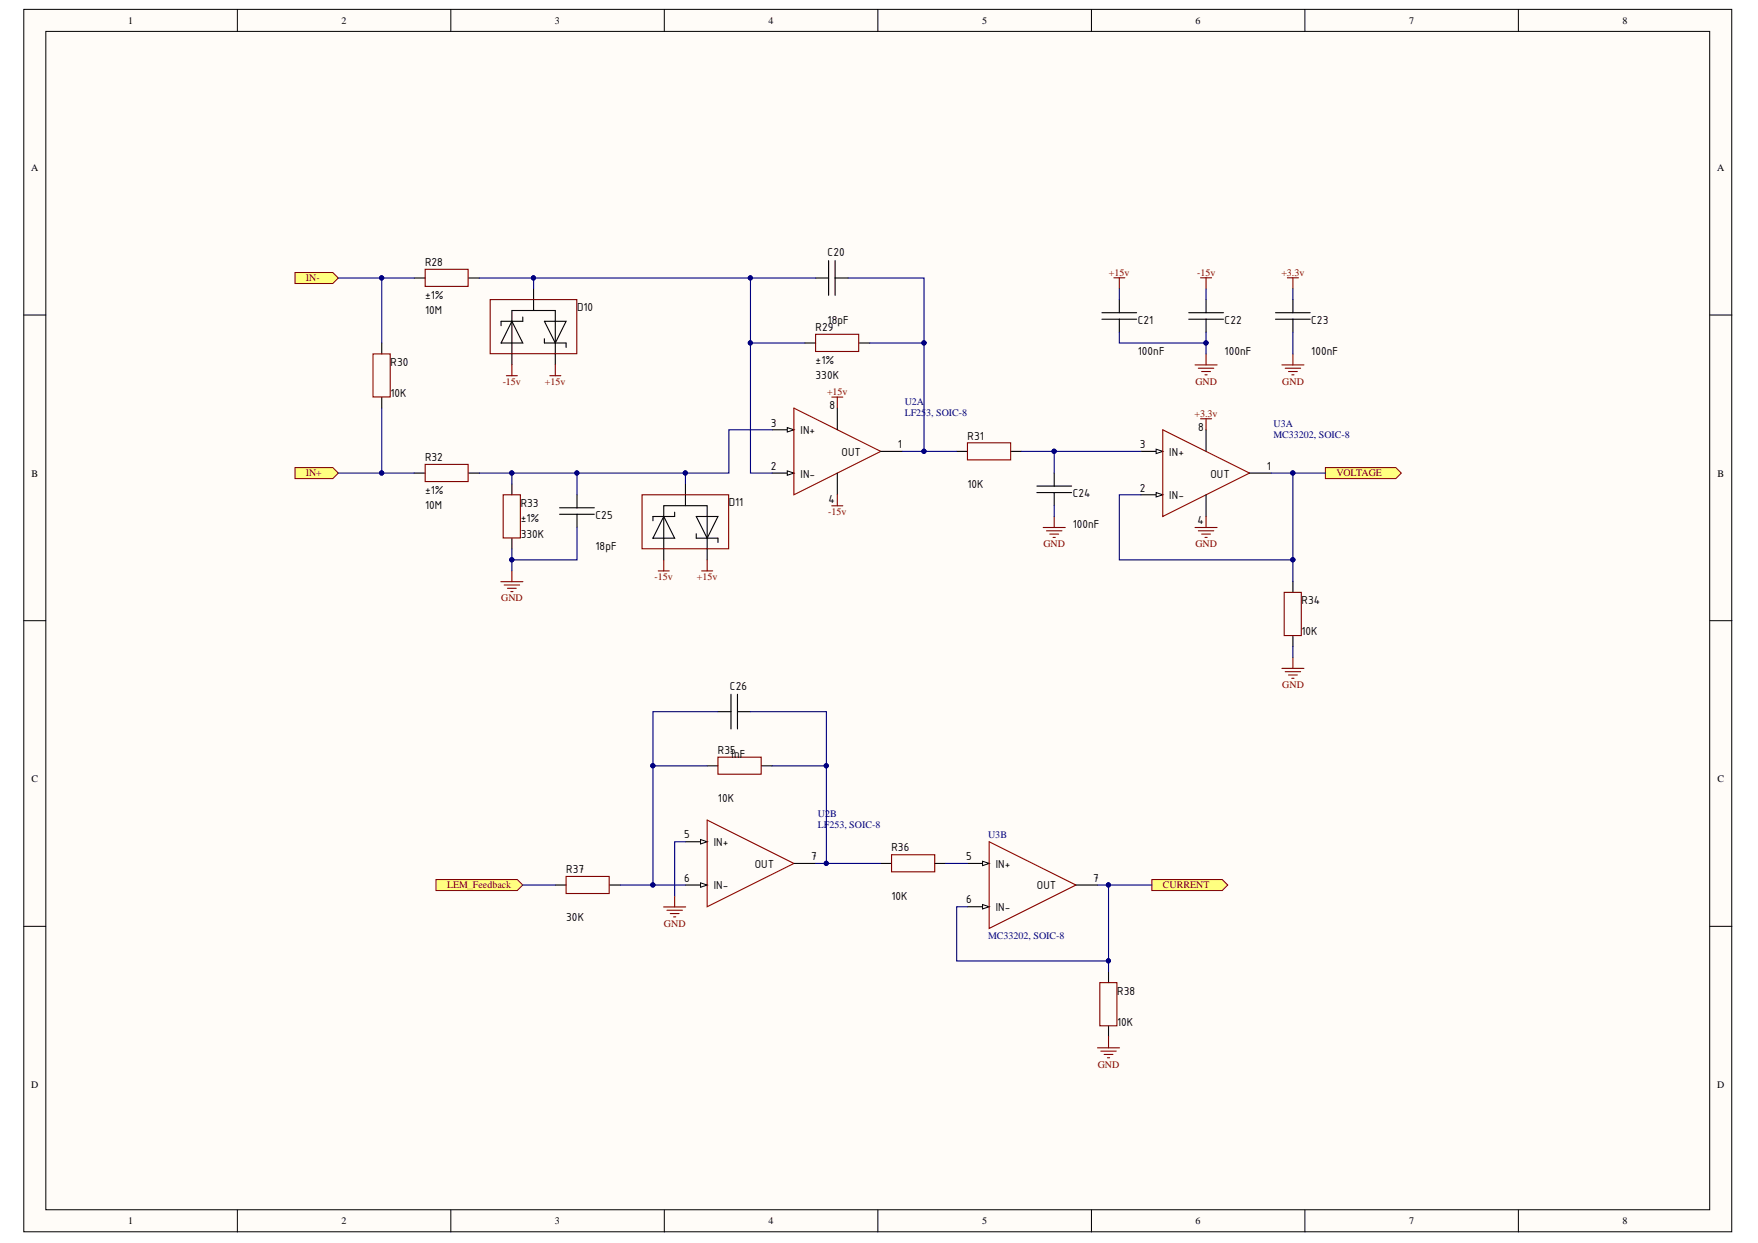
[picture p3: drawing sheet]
<svg xmlns="http://www.w3.org/2000/svg" width="297mm" height="210mm" viewBox="0 0 297 210" stroke-linecap="round" stroke-linejoin="round" font-family="sans-serif">
<g fill="#fffcf8" stroke="#000" stroke-width=".17">
<path d="M4 1.6h288.6v206.4h-288.6z"/>
<path d="M7.7 5.3h281.2v199h-281.2z"/>
</g>
<g fill="none" stroke="#000" stroke-width=".17">
<path d="M40.1 1.6v3.7M76.2 1.6v3.7M112.2 1.6v3.7M148.3 1.6v3.7M184.4 1.6v3.7M220.5 1.6v3.7M256.6 1.6v3.7M4 53.2h3.7M288.9 53.2h3.7M4 104.8h3.7M288.9 104.8h3.7M4 156.4h3.7"/>
<path d="M288.9 156.4h3.7M40.1 204.3v3.7M76.2 204.3v3.7M112.2 204.3v3.7M148.3 204.3v3.7M184.4 204.3v3.7M220.5 204.3v3.7M256.6 204.3v3.7"/>
</g>
<g fill="#ffff80" stroke="#800000" stroke-width=".17">
<path d="M49.8 79h6.4l1 .9-1 .9h-6.4z" fill-rule="evenodd"/>
<path d="M49.8 46h6.4l1 .9-1 1h-6.4z" fill-rule="evenodd"/>
<path d="M73.7 148.5h13.7l.9 1-.9 .9h-13.7z" fill-rule="evenodd"/>
<path d="M194.6 148.5h11.9l.9 1-.9 .9h-11.9z" fill-rule="evenodd"/>
</g>
<g fill="none" stroke="#000" stroke-width=".19">
<path d="M64.5 57.9v1.9M70 46.9h1.8M79.2 46.9h1.8M86.5 54.3l1.8 3.6h-3.6zM88.3 53.5v.8h-3.6v.7M90.2 48.8v3.6M92 54.3h3.7l-1.9 3.6zM92 57.2v.7h3.7v.8M136 57.9h1.8M137.8 46.9h2.2M140 44v5.9M141.1 46.9h2.2"/>
<path d="M141.1 44v5.9M145.1 57.9h1.9M64.5 67.1v1.8M70 79.9h1.8M79.2 79.9h1.8M86.5 61.6v-9.2h7.3v9.2M130.5 72.6h3.6M161.6 76.2h1.9M170.8 76.2h1.8M178.1 79.9v2.2M86.5 81.7v1.9M86.5 90.9v1.8"/>
<path d="M94.6 86.8h5.8M94.6 85.7h5.8M97.5 83.6v2.1M97.5 86.8v2.2M112.1 87.2l1.9 3.7h-3.7zM112.1 94.5v-9.1h7.4v9.1M114 86.5v.7h-3.7v.7M115.8 81.7v3.7M117.6 87.2h3.7l-1.8 3.7zM117.6 90.1v.8h3.7v.7M175.2 83.2h5.9M175.2 82.1h5.9"/>
<path d="M178.1 83.2v2.2M218.5 98.2v1.8M218.5 107.4v1.8"/>
</g>
<g fill="none" stroke="#800000" stroke-width=".19">
<path d="M63 59.8h2.9v7.2h-2.9zM71.8 45.5h7.3v2.9h-7.3zM82.8 50.6h14.7v9.1h-14.7zM137.8 56.5h7.3v2.9h-7.3zM71.8 78.4h7.3v2.9h-7.3zM85.6 63.4h1.8M86.5 61.6v1.8M92.9 63.4h1.9M93.8 61.6v1.8M163.5 74.8h7.3v2.9h-7.3zM84.6 98.2h3.8M85 83.6h2.9v7.2h-2.9z"/>
<path d="M85.2 98.8h2.6M85.7 99.3h1.5M86.3 99.9h.4M86.5 96.4v1.8M108.5 83.6h14.6v9.1h-14.6zM111.2 96.4h1.9M112.1 94.5v1.9M118.6 96.4h1.8M119.5 94.5v1.9M176.3 89.1h3.7M176.8 89.6h2.6M177.4 90.2h1.5"/>
<path d="M177.9 90.8h.4M178.1 87.2v1.9M216.6 112.9h3.7M217 100h2.9v7.3h-2.9zM217.2 113.4h2.6M217.7 114h1.5M218.3 114.5h.3M218.5 111v1.9"/>
</g>
<path d="M133 72.2l1.1 .4-1.1 .4z" fill="#fffcf8"/>
<path d="M133 72.2l1.1 .4-1.1 .4z" fill="none" stroke="#000" stroke-width=".17"/>
<path d="M130.5 79.9h3.6" fill="none" stroke="#000" stroke-width=".19"/>
<path d="M133 79.5l1.1 .4-1.1 .4z" fill="#fffcf8"/>
<path d="M133 79.5l1.1 .4-1.1 .4z" fill="none" stroke="#000" stroke-width=".17"/>
<path d="M134.1 68.9l14.7 7.3-14.7 7.4z" fill="none" stroke="#980000" stroke-width=".19"/>
<path d="M141.5 68.9v3.7M141.5 79.9v3.7M148.8 76.2h3.7M192.8 76.2h3.7" fill="none" stroke="#000" stroke-width=".19"/>
<path d="M195.3 75.9l1.2 .3-1.2 .4z" fill="#fffcf8"/>
<path d="M195.3 75.9l1.2 .3-1.2 .4z" fill="none" stroke="#000" stroke-width=".17"/>
<path d="M192.8 83.6h3.7" fill="none" stroke="#000" stroke-width=".19"/>
<path d="M195.3 83.2l1.2 .4-1.2 .3z" fill="#fffcf8"/>
<path d="M195.3 83.2l1.2 .4-1.2 .3z" fill="none" stroke="#000" stroke-width=".17"/>
<path d="M196.5 72.6l14.6 7.3-14.6 7.3z" fill="none" stroke="#980000" stroke-width=".19"/>
<path d="M203.8 72.6v3.6M211.1 79.9h3.7M203.8 83.6v3.6" fill="none" stroke="#000" stroke-width=".19"/>
<path d="M140.5 67.1h1.9M141.5 67.1v1.8M202.8 70.7h1.9M203.8 70.7v1.9M140.5 85.4h1.9M141.5 83.6v1.8M201.9 89.1h3.7M202.5 89.6h2.6M203 90.2h1.5M203.6 90.8h.4M203.8 87.2v1.9" fill="none" stroke="#800000" stroke-width=".19"/>
<path d="M223.9 79h11.9l1 .9-1 .9h-11.9z" fill-rule="evenodd" fill="#ffff80" stroke="#800000" stroke-width=".17"/>
<g fill="none" stroke="#000" stroke-width=".19">
<path d="M186.2 53.9h5.8M186.2 52.8h5.8M189.1 50.6v2.2M189.1 53.9v2.2M200.9 53.9h5.8M200.9 52.8h5.8M203.8 50.6v2.2M203.8 53.9v2.2M215.5 53.9h5.9M215.5 52.8h5.9M218.5 50.6v2.2M218.5 53.9v2.2"/>
<path d="M123.5 117.2v5.9M124.6 117.2v5.9M119.5 129.3h1.8M121.3 120.2h2.2M124.6 120.2h2.2M128.6 129.3h1.9M93.8 149.5h1.9M103 149.5h1.8M148.8 145.8h1.8M158 145.8h1.8M163.5 145.8h3.6M187.3 164.1v1.8"/>
<path d="M187.3 173.3v1.8"/>
</g>
<g fill="none" stroke="#800000" stroke-width=".19">
<path d="M188.2 46.9h1.9M189.1 46.9v1.9M202.8 46.9h1.9M203.8 46.9v1.9M203.8 59.8v1.8M217.5 46.9h1.9M218.5 46.9v1.9M218.5 59.8v1.8M201.9 61.6h3.7M202.5 62.2h2.6M203 62.7h1.5M203.6 63.3h.4"/>
<path d="M216.6 61.6h3.7M217.2 62.2h2.6M217.7 62.7h1.5M218.3 63.3h.3M121.3 127.9h7.3v2.8h-7.3zM95.7 148h7.2v2.9h-7.2zM112.1 153.2h3.8M112.7 153.7h2.6M113.2 154.3h1.5M113.8 154.8h.4M114 151.3v1.9M150.6 144.3h7.3v2.9h-7.3z"/>
<path d="M185.4 176.9h3.8M185.8 165.9h2.9v7.3h-2.9zM186 177.5h2.6M186.6 178.1h1.4M187.1 178.6h.4M187.3 175.1v1.8"/>
</g>
<path d="M166 145.4l1.1 .4-1.1 .4z" fill="#fffcf8"/>
<path d="M166 145.4l1.1 .4-1.1 .4z" fill="none" stroke="#000" stroke-width=".17"/>
<path d="M163.5 153.1h3.6" fill="none" stroke="#000" stroke-width=".19"/>
<path d="M166 152.7l1.1 .4-1.1 .4z" fill="#fffcf8"/>
<path d="M166 152.7l1.1 .4-1.1 .4z" fill="none" stroke="#000" stroke-width=".17"/>
<path d="M167.1 142.1l14.7 7.4-14.7 7.3z" fill="none" stroke="#980000" stroke-width=".19"/>
<path d="M115.8 142.1h3.7M181.8 149.5h3.7" fill="none" stroke="#000" stroke-width=".19"/>
<path d="M118.4 141.8l1.1 .3-1.1 .4z" fill="#fffcf8"/>
<path d="M118.4 141.8l1.1 .3-1.1 .4z" fill="none" stroke="#000" stroke-width=".17"/>
<path d="M115.8 149.5h3.7" fill="none" stroke="#000" stroke-width=".19"/>
<path d="M118.4 149.1l1.1 .4-1.1 .3z" fill="#fffcf8"/>
<path d="M118.4 149.1l1.1 .4-1.1 .3z" fill="none" stroke="#000" stroke-width=".17"/>
<path d="M119.5 138.5l14.6 7.3-14.6 7.3z" fill="none" stroke="#980000" stroke-width=".19"/>
<path d="M134.1 145.8h3.7" fill="none" stroke="#000" stroke-width=".19"/>
<g fill="none" stroke="#000080" stroke-width=".19">
<path d="M57.2 46.9h12.8M64.5 46.9v11M81 46.9h9.2v1.9M90.2 46.9h36.6M126.8 57.9h9.2M137.8 46.9h-11v33h3.7M143.3 46.9h12.8v11h-9.1M156.1 57.9v18.3h-3.6M189.1 56.1v1.8h14.7M189.1 48.8v1.8M203.8 56.1v3.7M203.8 48.8v1.8"/>
<path d="M218.5 48.8v1.8M218.5 56.1v3.7M57.2 79.9h12.8M64.5 68.9v11M86.5 79.9v1.8M97.5 79.9v3.7M115.8 79.9v1.8M130.5 72.6h-7.3v7.3h-42.2M156.1 76.2h5.5M172.6 76.2h5.5v3.7M178.1 76.2h14.7M214.8 79.9h3.7v14.6h-29.4v-10.9h3.7"/>
<path d="M218.5 79.9h5.4M86.5 92.7v3.7M97.5 89v5.5h-11M178.1 85.4v1.8M218.5 94.5v3.7M218.5 109.2v1.8M119.5 129.3h-9.2v20.2h5.5M121.3 120.2h-11v9.1M126.8 120.2h12.8v9.1M130.5 129.3h9.1v16.5h-1.8M88.3 149.5h5.5M104.8 149.5h5.5"/>
<path d="M115.8 142.1h-1.8v9.2M139.6 145.8h9.2M159.8 145.8h3.7M185.5 149.5h1.8v12.8h-25.7v-9.2h1.9M187.3 149.5h7.3M187.3 162.3v1.8"/>
</g>
<g fill="#000080" stroke="#000080" stroke-width=".17">
<circle cx="64.5" cy="46.9" r=".35"/>
<circle cx="64.5" cy="79.9" r=".35"/>
<circle cx="115.8" cy="79.9" r=".35"/>
<circle cx="97.5" cy="79.9" r=".35"/>
<circle cx="86.5" cy="79.9" r=".35"/>
<circle cx="90.1" cy="46.9" r=".35"/>
<circle cx="86.5" cy="94.5" r=".35"/>
<circle cx="126.8" cy="46.9" r=".35"/>
<circle cx="110.3" cy="149.4" r=".35"/>
<circle cx="110.3" cy="129.3" r=".35"/>
<circle cx="139.6" cy="129.3" r=".35"/>
<circle cx="126.8" cy="57.9" r=".35"/>
<circle cx="139.6" cy="145.8" r=".35"/>
<circle cx="156.1" cy="57.9" r=".35"/>
<circle cx="156.1" cy="76.2" r=".35"/>
<circle cx="187.3" cy="162.3" r=".35"/>
<circle cx="187.3" cy="149.4" r=".35"/>
<circle cx="178.1" cy="76.2" r=".35"/>
<circle cx="218.4" cy="94.5" r=".35"/>
<circle cx="218.4" cy="79.9" r=".35"/>
<circle cx="203.8" cy="57.9" r=".35"/>
</g>
<g font-size="2.1">
<text x="71.8" y="44.9">R28</text>
<text x="139.8" y="43.3">C20</text>
<text x="71.8" y="50.4">±1%</text>
<text x="71.8" y="53.1">10M</text>
<text x="97.5" y="52.5">D10</text>
<text x="137.8" y="55.9">R29</text>
<text x="139.8" y="54.7">18pF</text>
<text x="192.2" y="59.9">100nF</text>
<text x="192.2" y="54.7">C21</text>
<text x="206.9" y="59.9">100nF</text>
<text x="206.9" y="54.7">C22</text>
<text x="221.6" y="59.9">100nF</text>
<text x="221.6" y="54.7">C23</text>
<text x="66" y="61.8">R30</text>
<text x="137.8" y="61.4">±1%</text>
<text x="137.8" y="64.1">330K</text>
<text x="66" y="67">10K</text>
<text x="140.1" y="69.1">8</text>
<text x="71.8" y="77.9">R32</text>
<text x="130.2" y="72">3</text>
<text x="135.3" y="73.3">IN+</text>
<text x="142.2" y="77">OUT</text>
<text x="151.7" y="75.7">1</text>
<text x="163.5" y="74.2">R31</text>
<text x="192.6" y="75.7">3</text>
<text x="197.6" y="77">IN+</text>
<text x="202.4" y="72.8">8</text>
<text x="71.8" y="83.4">±1%</text>
<text x="130.2" y="79.3">2</text>
<text x="135.3" y="80.7">IN-</text>
<text x="163.5" y="82.3">10K</text>
<text x="181.2" y="84">C24</text>
<text x="192.6" y="83">2</text>
<text x="204.5" y="80.7">OUT</text>
<text x="214.1" y="79.3">1</text>
<text x="71.8" y="86">10M</text>
<text x="88" y="88.2">±1%</text>
<text x="88" y="85.6">R33</text>
<text x="100.6" y="87.6">C25</text>
<text x="123.1" y="85.4">D11</text>
<text x="140" y="84.9">4</text>
<text x="181.2" y="89.2">100nF</text>
<text x="197.6" y="84.3">IN-</text>
<text x="202.3" y="88.6">4</text>
<text x="88" y="90.8">330K</text>
<text x="100.6" y="92.8">18pF</text>
<text x="219.9" y="107.3">10K</text>
<text x="219.9" y="102.1">R34</text>
<text x="123.3" y="116.5">C26</text>
<text x="121.3" y="127.3">R35</text>
<text x="123.3" y="127.9">1nF</text>
<text x="121.3" y="135.5">10K</text>
<text x="115.6" y="141.6">5</text>
<text x="120.6" y="142.9">IN+</text>
<text x="150.6" y="143.8">R36</text>
<text x="95.7" y="147.5">R37</text>
<text x="115.6" y="148.9">6</text>
<text x="127.5" y="146.6">OUT</text>
<text x="137.1" y="145.3">7</text>
<text x="163.2" y="145.3">5</text>
<text x="168.3" y="146.6">IN+</text>
<text x="184.7" y="148.9">7</text>
<text x="95.7" y="155.6">30K</text>
<text x="120.6" y="150.2">IN-</text>
<text x="150.6" y="151.9">10K</text>
<text x="163.2" y="152.6">6</text>
<text x="168.3" y="153.9">IN-</text>
<text x="175.2" y="150.2">OUT</text>
<text x="188.8" y="168">R38</text>
<text x="188.8" y="173.2">10K</text>
</g>
<g font-size="1.7">
<text x="21.7" y="4">1</text>
<text x="57.7" y="4">2</text>
<text x="93.8" y="4">3</text>
<text x="129.9" y="4">4</text>
<text x="165.9" y="4">5</text>
<text x="202" y="4">6</text>
<text x="238.1" y="4">7</text>
<text x="274.2" y="4">8</text>
<text x="5.3" y="28.9">A</text>
<text x="290.2" y="28.9">A</text>
<text x="5.3" y="80.5">B</text>
<text x="290.2" y="80.5">B</text>
<text x="5.3" y="132.1">C</text>
<text x="290.2" y="132.1">C</text>
<text x="5.3" y="183.8">D</text>
<text x="290.2" y="183.8">D</text>
<text x="21.7" y="206.7">1</text>
<text x="57.7" y="206.7">2</text>
<text x="93.8" y="206.7">3</text>
<text x="129.9" y="206.7">4</text>
<text x="165.9" y="206.7">5</text>
<text x="202" y="206.7">6</text>
<text x="238.1" y="206.7">7</text>
<text x="274.2" y="206.7">8</text>
</g>
<g font-size="1.7" fill="#800000">
<text x="51.7" y="47.5">IN-</text>
<text x="187.4" y="46.6">+15v</text>
<text x="202.3" y="46.6">-15v</text>
<text x="216.5" y="46.6">+3.3v</text>
<text x="84.9" y="64.9">-15v</text>
<text x="92.1" y="64.9">+15v</text>
<text x="202" y="65">GND</text>
<text x="216.6" y="65">GND</text>
<text x="139.8" y="66.7">+15v</text>
<text x="201.8" y="70.3">+3.3v</text>
<text x="51.7" y="80.4">IN+</text>
<text x="225.8" y="80.4">VOLTAGE</text>
<text x="139.9" y="86.9">-15v</text>
<text x="176.3" y="92.4">GND</text>
<text x="202" y="92.4">GND</text>
<text x="84.7" y="101.6">GND</text>
<text x="110.6" y="97.9">-15v</text>
<text x="117.8" y="97.9">+15v</text>
<text x="216.6" y="116.2">GND</text>
<text x="75.5" y="150">LEM_Feedback</text>
<text x="196.5" y="150">CURRENT</text>
<text x="112.2" y="156.5">GND</text>
<text x="185.5" y="180.3">GND</text>
</g>
<g font-size="1.7" fill="#000080">
<text x="152.9" y="68.4">U2A</text>
<text x="152.9" y="70.2">LF253, SOIC-8</text>
<text x="215.2" y="72">U3A</text>
<text x="215.2" y="73.9">MC33202, SOIC-8</text>
<text x="138.2" y="137.9">U2B</text>
<text x="138.2" y="139.8">LF253, SOIC-8</text>
<text x="166.9" y="141.6">U3B</text>
<text x="166.9" y="158.5">MC33202, SOIC-8</text>
</g>
</svg>
